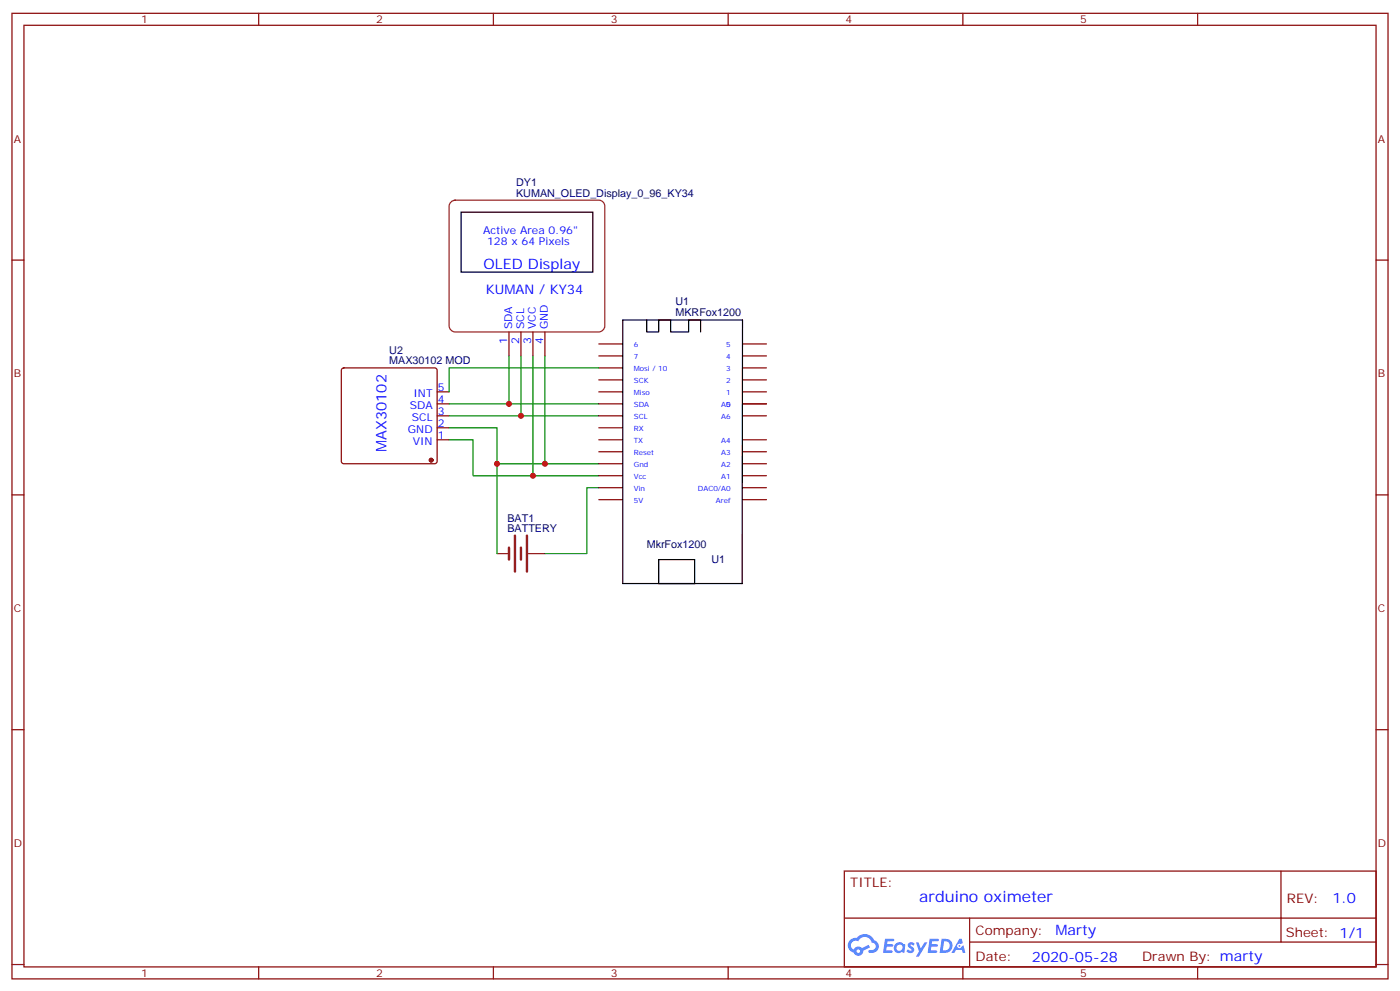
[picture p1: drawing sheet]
<svg xmlns="http://www.w3.org/2000/svg" width="412mm" height="292mm" viewBox="0 0 412 292" stroke-linecap="round" stroke-linejoin="round" font-family="sans-serif">
<g fill="none" stroke="#870000" stroke-width=".35">
<path d="M3.5 3.9h405.4v284.4h-405.4zM7.1 7.4h398.2v277.3h-398.2zM76.2 3.9v3.5M145.3 3.9v3.5M214.5 3.9v3.5M283.6 3.9v3.5M352.8 3.9v3.5M3.5 76.6h3.6M405.3 76.6h3.6M3.5 145.7h3.6M405.3 145.7h3.6M3.5 214.9h3.6"/>
<path d="M405.3 214.9h3.6M248.7 256.5h156.6v28.2h-156.6zM377.3 256.5v20.9M248.7 270.4h156.5M285.6 277.4h119.6M285.6 270.4v14.1M3.5 284h3.6M76.2 284.7v3.6M145.3 284.7v3.6M214.5 284.7v3.6M283.6 284.7v3.6M352.8 284.7v3.6"/>
<path d="M405.3 284h3.6"/>
</g>
<g fill="#5487ff">
<path d="M267.7 277.7a1.22 1.22 0 0 1 1.7 .2l-.4 .6a.47 .47 0 0 0-.3-.4 .47 .47 0 0 0-.5 .2l.1 .2a1.14 1.14 0 0 1 .8 1.8 1.14 1.14 0 0 1-1.9 0l-.2-.2 .5-.6 .7 .5a.29 .29 0 0 0 .3-.3 .29 .29 0 0 0-.2-.3 1.04 1.04 0 0 1-.6-1.7z"/>
<path d="M260.7 276.4h2.4l.3 .2-.2 .5-1.8 .1-.1 .8h1.5l.3 .4-.3 .4h-1.6l-.2 1.1h1.7l.2 .3-.2 .3-2.6 .1z"/>
<path d="M273.8 276.4h2.4l.3 .2-.1 .5-1.8 .1-.2 .8h1.6l.3 .4-.4 .4h-1.6l-.1 1.1h1.7l.2 .3-.2 .3-2.6 .1z"/>
<path d="M282.6 276.4h.7l.3 1.3-.6 .3a.69 .69 0 0 0-1 .3 .69 .69 0 0 0 .4 .9 .69 .69 0 0 0 .9-.6l.5-.2 .6 2.2h-.8l-.2-.9h-1.8l-.5 .9h-.8z"/>
<path d="M269.8 277.5h.8l.6 1.8 1.1-1.8h.9l-2.6 4.2h-.8l.9-1.5z"/>
<path d="M277.4 276.4l-.6 4.2h1.3a2.11 2.11 0 0 0 2.5-2.1 2.11 2.11 0 0 0-2.5-2.1zM278.1 277.2a1.39 1.39 0 0 1 1.7 1.4 1.39 1.39 0 0 1-1.8 1.3h-.3z"/>
<path d="M263.7 278.1a1.54 1.54 0 0 0-.1 2.1 1.54 1.54 0 0 0 2.2 .1l.6 .3 .3-2.3-.2-.3h-.4a1.49 1.49 0 0 0-2.4 .1zM264 279.1a.94 .94 0 0 1 1.8 0 .94 .94 0 0 1-1.8 0z"/>
<path d="M250.4 276.8a2.18 2.18 0 0 0 1.1 3.7 1.44 1.44 0 0 0 1.6 .9 1.44 1.44 0 0 0 1.2-1.4l2-1-.5-.8-1.9 1a1.47 1.47 0 0 0-2.4 .4 1.39 1.39 0 0 1-.7-1.9 1.39 1.39 0 0 1 2-.5 2.12 2.12 0 0 1 2.2-1.3 2.12 2.12 0 0 1 1.9 1.7 1.14 1.14 0 0 1 1.1 1.4 1.14 1.14 0 0 1-1.7 .7 .43 .43 0 0 0-.5 .4 .43 .43 0 0 0 .4 .5 1.98 1.98 0 0 0 2.5-1.2 1.98 1.98 0 0 0-1.2-2.6 3.1 3.1 0 0 0-5.3-.6l-.9 .1zM252.3 280.1a.55 .55 0 0 1 1.1 0 .55 .55 0 0 1-1.1 0z"/>
<circle cx="282.6" cy="278.5" r=".26"/>
</g>
<path d="M132.9 59.5l1.2-.6h42.3a1.76 1.76 0 0 1 1.8 1.8v35.3a1.89 1.89 0 0 1-1.8 1.8h-42.3a1.89 1.89 0 0 1-1.8-1.8v-35.3zM146.4 163h3.5M155.6 163h4.9" fill="none" stroke="#8c2424" stroke-width=".35"/>
<g fill="none" stroke="#870000" stroke-width=".35">
<path d="M149.9 97.8v7M153.5 97.8v7M157 97.8v7M160.5 97.8v7M100.8 108.5l.4-.2h26.9l.5 .2 .2 .5v26.9l-.3 .5-.4 .2h-26.9l-.5-.3-.2-.4v-26.9zM128.8 118.9h3.5M128.8 115.4h3.5M176.4 118.9h6.9M176.4 115.4h6.9M176.4 101.3h6.9M176.4 104.8h6.9M176.4 108.3h6.9"/>
<path d="M176.4 111.9h6.9M218.8 118.9h7M218.8 115.4h7M218.8 101.3h7M218.8 104.8h7M218.8 108.3h7M218.8 111.9h7M128.8 129.5h3.5M128.8 126h3.5M128.8 122.4h3.5M176.4 129.5h6.9M176.4 126h6.9"/>
<path d="M176.4 122.4h6.9M176.4 133h6.9M176.4 136.6h6.9M218.8 129.5h7M218.8 122.4h7M218.8 133h7M218.8 136.6h7M176.4 140.1h6.9M176.4 143.6h6.9M176.4 147.1h6.9M218.8 140.1h7M218.8 143.6h7"/>
<path d="M218.8 147.1h7"/>
</g>
<path d="M135.8 62.5h38.8v17.6h-38.8zM190.5 94.2v3.6h3.5v-3.6h3.6v3.6h5.2v-3.6h3.6v3.6M194 164.8h10.6v7h-10.6zM218.6 171.8l.1-77.6h-35.3v77.6h35.3" fill="none" stroke="#000" stroke-width=".35"/>
<circle cx="127" cy="135.5" r=".53" fill="#870000" stroke="#870000" stroke-width=".35"/>
<path d="M151.7 157.7v10.6M155.2 157.7v10.6M149.9 161.3v3.5M153.5 161.3v3.5" fill="none" stroke="#8c2424" stroke-width=".71"/>
<path d="M132.3 118.9h44.1M149.9 104.8v14.1M153.5 104.8v17.6M157 104.8v35.3M160.5 104.8v31.8M176.4 108.3h-44.1v7.1M132.3 129.5h7v10.6h37.1M132.3 126h14.1v10.6M132.3 122.4h44.1M176.4 136.6h-30v26.4M176.4 143.6h-3.5v19.4h-12.4" fill="none" stroke="#008700" stroke-width=".35"/>
<g fill="#c00">
<circle cx="157" cy="140.1" r=".88"/>
<circle cx="149.9" cy="118.9" r=".88"/>
<circle cx="146.4" cy="136.6" r=".88"/>
<circle cx="153.5" cy="122.4" r=".88"/>
<circle cx="160.5" cy="136.6" r=".88"/>
</g>
<text font-size="4.6" fill="#00f" x="270.8" y="265.5">arduino oximeter</text>
<g font-size="4.2" fill="#00f">
<text x="142.4" y="79.3">OLED Display</text>
<text x="113.8" y="133" transform="rotate(-90 113.8 133)">MAX30102</text>
<text x="392.5" y="265.8">1.0</text>
<text x="310.9" y="275.3">Marty</text>
<text x="304" y="283.1">2020-05-28</text>
</g>
<text font-size="3.9" fill="#00f" x="143.1" y="86.4">KUMAN / KY34</text>
<g font-size="3.9" fill="#800">
<text x="250.5" y="261.1">TITLE:</text>
<text x="379.1" y="265.8">REV:</text>
<text x="287.4" y="275.3">Company:</text>
<text x="378.7" y="275.9">Sheet: 1/1</text>
<text x="287.4" y="283">Date:</text>
<text x="336.4" y="283.1">Drawn By: marty</text>
</g>
<g font-size="3.2" fill="#800">
<text x="41.6" y="6.9">1</text>
<text x="110.8" y="6.9">2</text>
<text x="179.9" y="6.9">3</text>
<text x="249.1" y="6.9">4</text>
<text x="318.2" y="6.9">5</text>
<text x="4.1" y="42">A</text>
<text x="405.9" y="42">A</text>
<text x="4.1" y="111.2">B</text>
<text x="405.9" y="111.2">B</text>
<text x="4.1" y="180.3">C</text>
<text x="405.9" y="180.3">C</text>
<text x="4.1" y="249.4">D</text>
<text x="405.9" y="249.4">D</text>
<text x="41.6" y="287.7">1</text>
<text x="110.8" y="287.7">2</text>
<text x="179.9" y="287.7">3</text>
<text x="249.1" y="287.7">4</text>
<text x="318.2" y="287.7">5</text>
</g>
<g font-size="3.2" fill="#000080">
<text x="152" y="57.9">KUMAN_OLED_Display_0_96_KY34</text>
<text x="152" y="54.8">DY1</text>
<text x="199" y="89.9">U1</text>
<text x="198.9" y="93.2">MKRFox1200</text>
<text x="114.7" y="107.3">MAX30102 MOD</text>
<text x="114.7" y="104.2">U2</text>
<text x="149.5" y="153.6">BAT1</text>
<text x="149.5" y="156.7">BATTERY</text>
<text x="190.5" y="161.3">MkrFox1200</text>
<text x="209.6" y="165.8">U1</text>
</g>
<g font-size="3.2" fill="#00f">
<text x="142.4" y="69">Active Area 0.96&quot;</text>
<text x="143.5" y="72.2">128 x 64 Pixels</text>
<text x="149.4" y="101.4" transform="rotate(-90 149.4 101.4)">1</text>
<text x="150.8" y="96.9" transform="rotate(-90 150.8 96.9)">SDA</text>
<text x="152.9" y="101.4" transform="rotate(-90 152.9 101.4)">2</text>
<text x="154.4" y="96.9" transform="rotate(-90 154.4 96.9)">SCL</text>
<text x="156.5" y="101.4" transform="rotate(-90 156.5 101.4)">3</text>
<text x="157.9" y="96.9" transform="rotate(-90 157.9 96.9)">VCC</text>
<text x="160" y="101.4" transform="rotate(-90 160 101.4)">4</text>
<text x="161.4" y="96.9" transform="rotate(-90 161.4 96.9)">GND</text>
<text x="121.8" y="116.8">INT</text>
<text x="128.9" y="118.6">4</text>
<text x="128.9" y="115">5</text>
<text x="120.7" y="120.3">SDA</text>
<text x="121.3" y="123.9">SCL</text>
<text x="128.9" y="125.6">2</text>
<text x="128.9" y="122.1">3</text>
<text x="120.2" y="127.4">GND</text>
<text x="121.6" y="130.9">VIN</text>
<text x="128.9" y="129.2">1</text>
</g>
<g font-size="2.1" fill="#00f">
<text x="186.7" y="102.3">6</text>
<text x="186.7" y="105.9">7</text>
<text x="213.9" y="102.3">5</text>
<text x="213.9" y="105.9">4</text>
<text x="186.7" y="109.4">Mosi / 10</text>
<text x="186.7" y="112.9">SCK</text>
<text x="213.9" y="109.4">3</text>
<text x="213.9" y="112.9">2</text>
<text x="186.7" y="116.4">Miso</text>
<text x="186.7" y="120">SDA</text>
<text x="212.5" y="120">A5</text>
<text x="213.9" y="116.4">1</text>
<text x="213.9" y="120">0</text>
<text x="186.7" y="123.5">SCL</text>
<text x="212.5" y="123.5">A6</text>
<text x="186.7" y="127">RX</text>
<text x="186.7" y="130.5">TX</text>
<text x="212.5" y="130.5">A4</text>
<text x="186.7" y="134.1">Reset</text>
<text x="186.7" y="137.6">Gnd</text>
<text x="212.5" y="134.1">A3</text>
<text x="212.5" y="137.6">A2</text>
<text x="186.7" y="141.1">Vcc</text>
<text x="212.5" y="141.1">A1</text>
<text x="186.7" y="144.7">Vin</text>
<text x="186.7" y="148.2">5V</text>
<text x="205.6" y="144.7">DAC0/A0</text>
<text x="210.9" y="148.2">Aref</text>
</g>
</svg>
